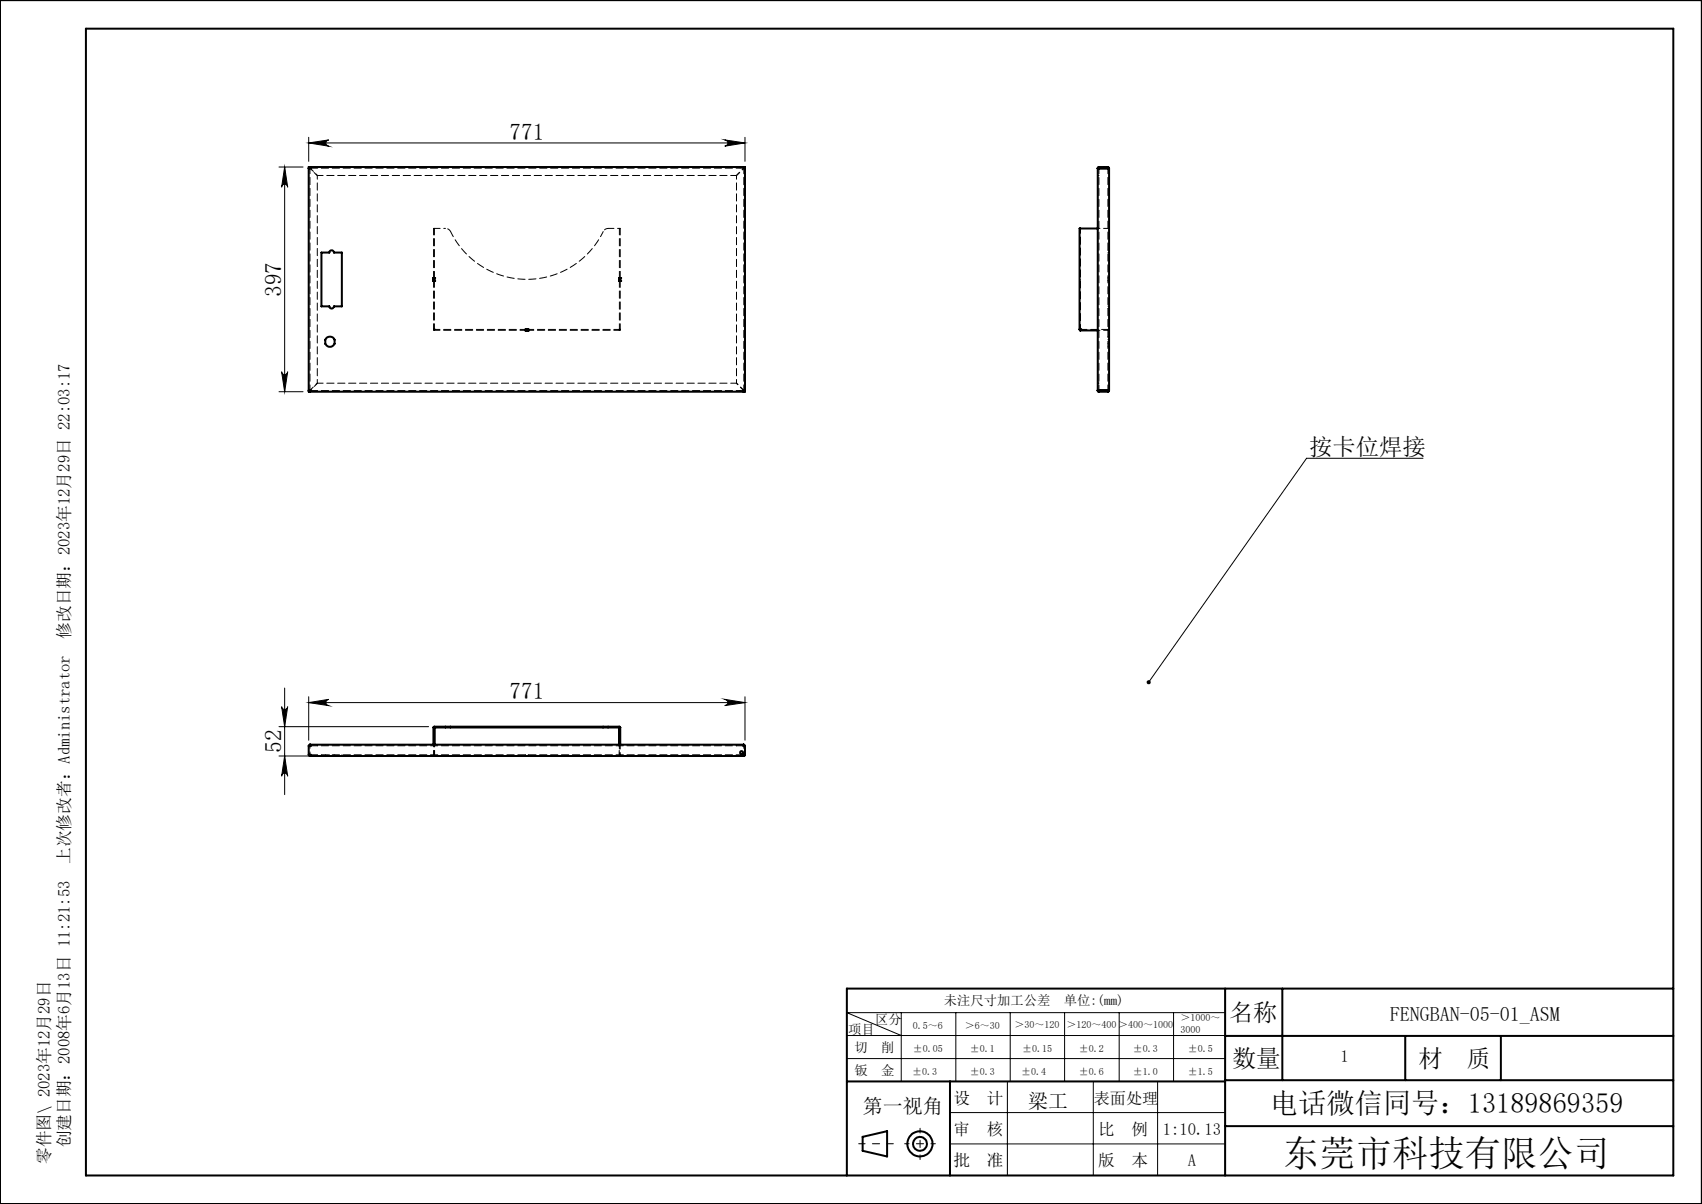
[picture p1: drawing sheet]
<svg xmlns="http://www.w3.org/2000/svg" width="297mm" height="210mm" viewBox="0 0 297 210" stroke-linecap="round" stroke-linejoin="round" font-family="sans-serif">
<g fill="none" stroke="#000" stroke-width=".35">
<path d="M0 0h297v210h-297zM15 5h277v200h-277zM53.9 29.4l.2-.1zM54.1 29.1v.2M129.8 29.1v.2M129.8 29.3l.2 .1zM191.6 39.9h-3.2v17.6M191.6 29.3h1.9M191.6 29.3v38.8M191.7 29.1v.3h-.1M191.7 29.1l-.1 .2M191.7 29.1h1.6"/>
<path d="M193.3 29.1v.3l.2-.1M193.3 29.1l.2 .2M193.5 29.3v38.8M56.1 44.1h1.4a.41 .41 0 0 1 .4-.4 .41 .41 0 0 1 .4 .4h1.4v9.3h-1.4a.41 .41 0 0 1-.4 .4 .41 .41 0 0 1-.4-.4h-1.4zM75.6 48.5h.1M75.6 49h.1M75.6 48.5h.2v.5h-.2M75.6 48.5v.5M75.8 48.5h.1M75.8 49h.1M75.8 48.5v.5M91.7 57.5h.1"/>
<path d="M91.7 57.6h.1M91.7 57.6v-.1h.5v.1M91.7 57.6h.5M91.7 57.5h.5M92.2 57.5h.1M92.2 57.6h.1M108.1 48.5h.1M108.1 49h.1M108.1 48.5v.5M108.2 48.5h.1M108.2 49h.1M108.2 48.5v.5"/>
<path d="M188.4 57.5h.1M188.4 57.5l.1 .1M188.5 57.6h.1M188.5 57.5h.1M188.5 57.6h3.1M188.5 57.5v.1M54.1 68.1h-.2v.2h76.1v-.2h-.2M54.1 68.3v-.2h-.2v-39h76.1v39h-.2v.2M191.6 68.1h.1v.2M191.6 68.1l.1 .2M191.6 68.1h1.9M191.7 68.3h1.6"/>
<path d="M191.7 68.1h1.6M193.5 68.1h-.2v.2M193.5 68.1l-.2 .2M53.9 131.6h.2v.3M53.9 131.6l.2 .3M53.9 130.1v1.5M53.9 130.1h.2M54.1 129.9l-.2 .2M54.1 129.9h75.7M54.1 129.9v.2M54.1 131.7v.2M54.1 131.9h75.7"/>
<path d="M75.6 129.9v-3l.1-.2h32.4l.1 .2v3M75.8 126.9h32.3M75.8 126.9v3M75.8 126.9h.1M108 126.9v3M108.1 126.9h.1M108.1 126.9v3M129.8 129.9v.2h.2M129.8 129.9l.2 .2M129.8 129.9v.2M129.8 131.7v.2M130 131.6h-.2v.3"/>
<path d="M130 131.6l-.2 .3M130 130.1v1.5M213.8 172.4v32.6M223.8 172.4v16M292 172.4h-144.2v32.6M147.8 188.6h66M150.5 198.3l4.3-1v4.4l-4.3-1zM165.8 188.6v16.4M213.8 196.4h78.2M213.8 180.7h78.2M213.8 188.4h78.2M245.2 180.7v7.7"/>
<path d="M261.9 180.7v7.7"/>
<circle cx="57.6" cy="59.6" r=".88"/>
<circle cx="129.4" cy="131.3" r=".26"/>
<circle cx="160.5" cy="199.5" r="1.2"/>
<circle cx="160.5" cy="199.5" r="2.2"/>
</g>
<g fill="none" stroke="#000" stroke-width=".17">
<path d="M48.7 29.1h4.2M49.7 29.1v39.2M49.7 29.1l.5 3.6a.53 .53 0 0 0-.5-.6 .53 .53 0 0 0-.6 .6zM53.9 23.9v4.2M53.9 24.9h76.1M53.9 24.9l3.5-.5a.55 .55 0 0 0-.5 .6 .55 .55 0 0 0 .5 .5zM126.5 24.4l3.5 .5-3.5 .6a.55 .55 0 0 0 .5-.5 .55 .55 0 0 0-.5-.6zM130 23.9v4.2M48.7 68.3h4.2M49.1 64.8a.53 .53 0 0 0 .6 .5 .53 .53 0 0 0 .5-.5l-.5 3.5zM248.3 79.9h-20.3l-27.6 39.1M48.7 126.7h26.1"/>
<path d="M48.7 131.9h25.9M49.1 123.3a.53 .53 0 0 0 .6 .5 .53 .53 0 0 0 .5-.5l-.5 3.4zM49.7 120v18.6M49.7 131.9l.5 3.5a.53 .53 0 0 0-.5-.6 .53 .53 0 0 0-.6 .6zM53.9 121.5v7.6M53.9 122.5h76.1M53.9 122.5l3.5-.5a.55 .55 0 0 0-.5 .5 .55 .55 0 0 0 .5 .6zM126.5 122l3.5 .5-3.5 .6a.55 .55 0 0 0 .5-.6 .55 .55 0 0 0-.5-.5zM130 121.5v7.6M157.3 176.6v12M166.8 176.6v12M176.3 176.6v12"/>
<path d="M185.8 176.6v12M195.3 176.6v12M204.8 176.6v12M213.8 176.6h-66l9.5 4M147.8 184.6h66M147.8 180.6h66M165.8 194.1h48M165.8 199.5h48M175.8 188.6v16.4M190.8 188.6v16.4M202 188.6v16.4"/>
</g>
<path d="M149.8 199.5h6.1" fill="none" stroke="#000" stroke-width=".17" stroke-dasharray="30.5 1.3 1.3 1.3" stroke-dashoffset="29.4"/>
<path d="M163.2 199.5h-5.3M160.6 202.3v-5.5" fill="none" stroke="#000" stroke-width=".17" stroke-dasharray="30.5 1.3 1.3 1.3" stroke-dashoffset="29.7"/>
<g fill="#000">
<path d="M200.2 118.7a.36 .36 0 0 1 .6 .3 .36 .36 0 0 1-.6 .3l.2-.3-.2 .3a.39 .39 0 0 1 0-.6z"/>
<path d="M49.7 29.1l.5 3.6a.53 .53 0 0 0-.5-.6 .53 .53 0 0 0-.6 .6zM49.1 64.8a.53 .53 0 0 0 .6 .5 .53 .53 0 0 0 .5-.5l-.5 3.5zM49.1 123.3a.53 .53 0 0 0 .6 .5 .53 .53 0 0 0 .5-.5l-.5 3.4zM49.7 131.9l.5 3.5a.53 .53 0 0 0-.5-.6 .53 .53 0 0 0-.6 .6z"/>
<path d="M53.9 24.9l3.5-.5a.55 .55 0 0 0-.5 .6 .55 .55 0 0 0 .5 .5zM126.5 24.4l3.5 .5-3.5 .6a.55 .55 0 0 0 .5-.5 .55 .55 0 0 0-.5-.6zM53.9 122.5l3.5-.5a.55 .55 0 0 0-.5 .5 .55 .55 0 0 0 .5 .6zM126.5 122l3.5 .5-3.5 .6a.55 .55 0 0 0 .5-.6 .55 .55 0 0 0-.5-.5z"/>
<path d="M193.1 29.4a.2 .2 0 0 1 .4 0 .2 .2 0 0 1-.4 0zM193.1 68.1a.2 .2 0 0 1 .4 0 .2 .2 0 0 1-.4 0zM191.6 68.1a.17 .17 0 0 1 .3 0 .17 .17 0 0 1-.3 0zM191.6 29.4a.17 .17 0 0 1 .3 0 .17 .17 0 0 1-.3 0zM188.3 57.5a.2 .2 0 0 1 .4 0 .2 .2 0 0 1-.4 0z"/>
<path d="M53.9 131.6a.2 .2 0 0 1 .4 0 .2 .2 0 0 1-.4 0zM129.6 131.6a.17 .17 0 0 1 .3 0 .17 .17 0 0 1-.3 0zM129.6 130.1a.17 .17 0 0 1 .3 0 .17 .17 0 0 1-.3 0zM53.9 130.1a.2 .2 0 0 1 .4 0 .2 .2 0 0 1-.4 0z"/>
</g>
<g fill="none" stroke="#000" stroke-width=".17" stroke-dasharray="1.3 .6">
<path d="M54.1 29.4h-.2M54.1 29.3v.1M54.1 29.3h.1M54.1 29.4h.1M54.1 29.3v-.2M75.8 39.8h-.1M75.8 39.8h.1M108.1 39.8h.1M129.2 29.1v.2M129.7 29.3v-.2M129.8 29.3h.1M129.8 29.3h-75.7"/>
<path d="M129.8 29.3v-.2M129.8 29.4h.1M129.8 29.4v-.1M129.8 29.4h.2M191.8 30.6h-.2M191.8 29.4h.1M192.7 29.1v.2M193.2 29.3v-.2M193.3 29.4h.1M75.7 57.4h.1M75.8 57.6h-.1M75.8 57.4h-.1"/>
<path d="M75.8 57.4h.1M75.8 57.6h.1M75.8 57.5h.1M75.8 57.5v.1M75.8 57.4v.2M75.8 57.4v.1M108.1 57.4h.1M108.1 57.5v.1M108.1 57.6h.1M108.1 57.5h.1M108.1 57.6v-.2M108.1 57.5v-.1"/>
<path d="M188.4 57.4h.1M188.4 48.7h.1M188.6 57.4h.1M193.3 59.9h.2M193.3 48.5h.2M193.3 57.4h.2M193.3 57.6h.2M193.3 57.5h.2M193.3 53.8h.2M193.5 44h-.2M193.5 53.4h-.2M193.5 59.2h-.2"/>
<path d="M193.5 49h-.2M193.5 58.7h-.2M193.5 43.6h-.2M54.1 68.1h.1M54.1 68.1h-.2M54.1 68.1h75.7M54.1 68.1v.2M129.2 68.1v.2M129.7 68.3v-.2M129.8 68.1h.1M129.8 68.1v.2M129.8 68.1h.2"/>
<path d="M191.8 66.8h-.2M191.8 68.1h.1M192.7 68.1v.2M193.2 68.3v-.2M193.3 68.1h.1M193.3 60.5h.2M54.1 130.1h.1M54.1 131.6h.1M54.1 130.1v-.2M55.4 130.1v-.2M56.1 131.9v-.2M56.8 131.9v-.2"/>
<path d="M57.5 131.9v-.2M58.3 131.9v-.2M58.4 131.7v.2M59.7 131.9v-.2M75.6 131.7v.2M75.7 131.7v.2M75.8 131.7v.2M75.8 126.9h-.1M75.8 126.9v-.2M75.8 126.9v-.1M75.8 126.8v.1M75.8 126.9h.1"/>
<path d="M75.8 126.7v.1M75.8 126.7v.2M91.7 131.7v.2M92.2 131.9v-.2M108.1 126.7v.2M108.1 126.9v-.1M108.1 126.9h.1M108.1 126.8v-.1M108.1 131.7v.2M108.1 126.9v-.2M108.2 131.7v.2M128.5 130.1v-.2"/>
<path d="M129.8 130.1v-.2M129.8 130.1h-75.7M129.8 130.1h.1M129.8 131.6h.1"/>
</g>
<path d="M54.1 29.4v38.7M128.5 30.6h-73.1M191.8 29.4v38.7M75.8 57.5h15.9M75.8 57.6h15.9M92.2 57.5h15.9M92.2 57.6h15.9M105.3 40.4a14.8 14.8 0 0 1-13.4 8.3 14.8 14.8 0 0 1-13.3-8.3M55.4 66.8h73.1M129.8 68.1v-38.7M193.3 68.1v-38.8" fill="none" stroke="#000" stroke-width=".17" stroke-dasharray="1.3 .6" stroke-dashoffset=".3"/>
<g fill="none" stroke="#000" stroke-width=".17" stroke-dasharray="1.3 .6" stroke-dashoffset=".9">
<path d="M54.1 29.4l1.3 1.2M55.4 30.6l-1.3-1.3M129.8 29.3l-1.3 1.3M129.8 29.4l-1.3 1.2M191.6 39.8h1.7M191.6 57.6h1.7M54.1 68.1l1.3-1.3M55.4 66.8l-1.3 1.3M128.5 66.8l1.3 1.3M75.7 129.9v1.8M75.8 129.9v1.8M108.1 129.9v1.8"/>
<path d="M108.1 131.7v-1.8M108.2 131.7v-1.8"/>
</g>
<path d="M55.4 30.6v36.2M128.5 66.8v-36.2" fill="none" stroke="#000" stroke-width=".17" stroke-dasharray="1.3 .6" stroke-dashoffset=".7"/>
<path d="M75.7 39.8v8.7M75.8 39.8v8.7M75.7 49v8.6M75.8 49v8.6M108.1 48.5v-8.7M108.1 57.6v-8.6M108.2 48.5v-8.7M108.2 57.6v-8.6" fill="none" stroke="#000" stroke-width=".17" stroke-dasharray="1.3 .6" stroke-dashoffset=".1"/>
<path d="M77.7 39.8h-1.9M108.1 39.8h-2" fill="none" stroke="#000" stroke-width=".17" stroke-dasharray="1.3 .6" stroke-dashoffset="1"/>
<path d="M106.1 39.8a.99 .99 0 0 0-.8 .6M78.6 40.4a.99 .99 0 0 0-.9-.6" fill="none" stroke="#000" stroke-width=".17" stroke-dasharray="1.3 .6" stroke-dashoffset=".6"/>
<path d="M54.1 131.7h75.7" fill="none" stroke="#000" stroke-width=".17" stroke-dasharray="1.3 .6" stroke-dashoffset="-.1"/>
<path d="M54.1 131.6v-1.5M129.8 131.6v-1.5" fill="none" stroke="#000" stroke-width=".17" stroke-dasharray="1.3 .6" stroke-dashoffset=".8"/>
<path d="M188.5 57.4v-17.6" fill="none" stroke="#000" stroke-width=".17" stroke-dasharray="1.3 .6" stroke-dashoffset=".4"/>
<path d="M188.6 57.5h4.7" fill="none" stroke="#000" stroke-width=".17" stroke-dasharray="1.3 .6" stroke-dashoffset=".2"/>
<text font-size="6.3" x="223.9" y="203.4">东莞市科技有限公司</text>
<text font-size="4.9" x="221.6" y="194.1">电话微信同号：13189869359</text>
<g font-size="4.2">
<text x="214.5" y="178.1">名称</text>
<text x="215" y="186.1">数量</text>
<text x="247.5" y="186.1">材</text>
<text x="256" y="186.1">质</text>
</g>
<g font-size="4.1">
<text x="88.9" y="24.4">771</text>
<text x="49.1" y="51.8" transform="rotate(-90 49.1 51.8)">397</text>
<text x="228.5" y="79.3">按卡位焊接</text>
<text x="88.9" y="121.9">771</text>
<text x="49.1" y="131.3" transform="rotate(-90 49.1 131.3)">52</text>
</g>
<g font-size="3.5">
<text x="242.5" y="178.2">FENGBAN-05-01_ASM</text>
<text x="150.5" y="194.1">第一视角</text>
<text x="179.4" y="193.2">梁工</text>
</g>
<g font-size="2.9">
<text x="12.2" y="111.4" transform="rotate(-90 12.2 111.4)">修改日期：2023年12月29日 22:03:17</text>
<text x="12.2" y="150.7" transform="rotate(-90 12.2 150.7)">上次修改者：Administrator</text>
<text x="233.9" y="185.3">1</text>
<text x="166.4" y="192.5">设</text>
<text x="166.4" y="197.9">审</text>
<text x="172.2" y="192.5">计</text>
<text x="172.2" y="197.9">核</text>
<text x="191.6" y="197.9">比</text>
<text x="197.4" y="197.9">例</text>
<text x="202.9" y="197.9">1:10.13</text>
<text x="8.7" y="203" transform="rotate(-90 8.7 203)">零件图\ 2023年12月29日</text>
<text x="12.2" y="200.1" transform="rotate(-90 12.2 200.1)">创建日期：2008年6月13日 11:21:53</text>
<text x="166.4" y="203.4">批</text>
<text x="172.2" y="203.4">准</text>
<text x="191.6" y="203.4">版</text>
<text x="197.4" y="203.4">本</text>
<text x="207.3" y="203.4">A</text>
</g>
<text font-size="2.8" x="190.9" y="192.5">表面处理</text>
<g font-size="2.3">
<text x="152.7" y="178.6">区分</text>
<text x="164.7" y="175.3">未注尺寸加工公差</text>
<text x="185.6" y="175.3">单位:(mm)</text>
<text x="148" y="180.3">项目</text>
<text x="149.1" y="183.4">切</text>
<text x="153.8" y="183.4">削</text>
<text x="149.1" y="187.4">钣</text>
<text x="153.8" y="187.4">金</text>
</g>
<g font-size="1.7">
<text x="159.3" y="179.4">0.5～6</text>
<text x="168.4" y="179.4">＞6～30</text>
<text x="177" y="179.3">＞30～120</text>
<text x="186.1" y="179.3">＞120～400 ＞400～1000</text>
<text x="206" y="178.2">＞1000～</text>
<text x="159.3" y="183.4">±0.05</text>
<text x="169.3" y="183.4">±0.1</text>
<text x="178.4" y="183.4">±0.15</text>
<text x="188.3" y="183.4">±0.2</text>
<text x="197.7" y="183.4">±0.3</text>
<text x="206" y="180.2">3000</text>
<text x="207.3" y="183.4">±0.5</text>
<text x="159.2" y="187.4">±0.3</text>
<text x="169.3" y="187.4">±0.3</text>
<text x="178.2" y="187.4">±0.4</text>
<text x="188.3" y="187.4">±0.6</text>
<text x="197.7" y="187.4">±1.0</text>
<text x="207.3" y="187.4">±1.5</text>
</g>
</svg>
